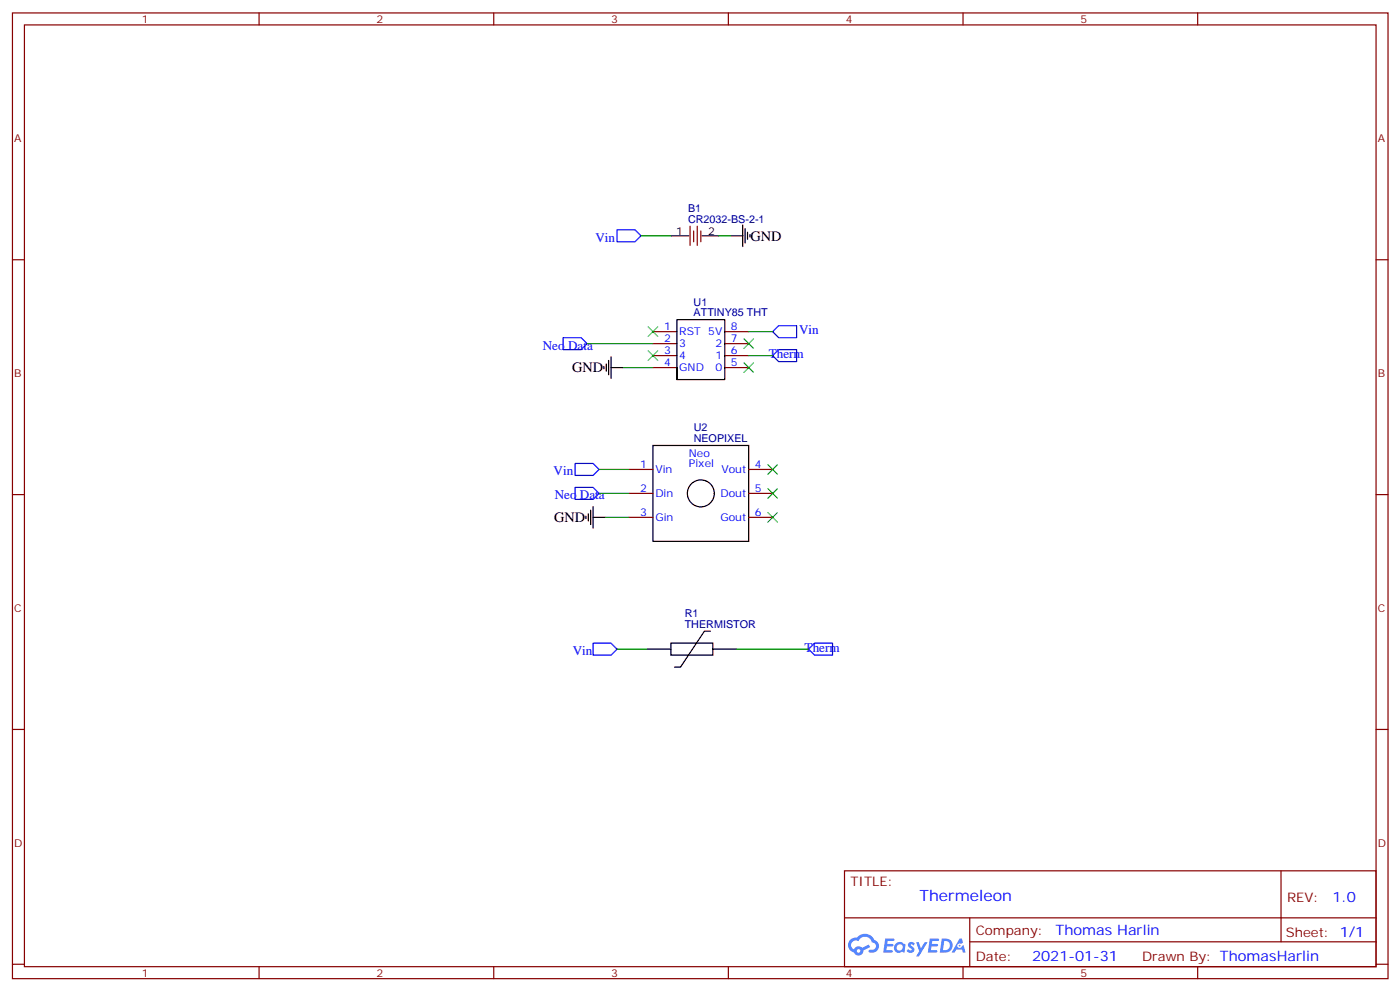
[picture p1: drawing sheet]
<svg xmlns="http://www.w3.org/2000/svg" width="413mm" height="292mm" viewBox="0 0 413 292" stroke-linecap="round" stroke-linejoin="round" font-family="sans-serif">
<g fill="none" stroke="#870000" stroke-width=".35">
<path d="M3.7 3.8h405.3v284.3h-405.3zM7.2 7.3h398.3v277.3h-398.3zM76.3 3.8v3.5M145.5 3.8v3.5M214.6 3.8v3.5M283.8 3.8v3.5M352.9 3.8v3.5M3.7 76.5h3.5M405.5 76.5h3.5M3.7 145.6h3.5M405.5 145.6h3.5M3.7 214.8h3.5"/>
<path d="M405.5 214.8h3.5M248.8 256.4h156.7v28.2h-156.7zM377.5 256.4v20.9M248.9 270.2h156.5M285.8 277.3h119.6M285.8 270.2v14.2M3.7 283.9h3.5M76.3 284.6v3.5M145.5 284.6v3.5M214.6 284.6v3.5M283.8 284.6v3.5M352.9 284.6v3.5"/>
<path d="M405.5 283.9h3.5"/>
</g>
<g fill="#5487ff">
<path d="M267.8 277.6a1.22 1.22 0 0 1 1.8 .2l-.4 .6a.47 .47 0 0 0-.4-.4 .47 .47 0 0 0-.5 .2l.2 .2a1.14 1.14 0 0 1 .8 1.8 1.14 1.14 0 0 1-2 0l-.2-.2 .5-.6 .7 .5a.29 .29 0 0 0 .4-.3 .29 .29 0 0 0-.3-.3 1.04 1.04 0 0 1-.6-1.7z"/>
<path d="M260.8 276.3h2.4l.3 .2-.1 .5-1.8 .1-.2 .8h1.6l.3 .4-.4 .4h-1.6l-.1 1.1h1.7l.2 .3-.2 .3-2.7 .1z"/>
<path d="M274 276.3h2.3l.4 .2-.2 .5-1.8 .1-.1 .8h1.5l.3 .4-.3 .4h-1.6l-.2 1.1h1.7l.2 .3-.2 .3-2.6 .1z"/>
<path d="M282.7 276.3h.7l.4 1.3-.6 .3a.69 .69 0 0 0-1.1 .3 .69 .69 0 0 0 .5 .9 .69 .69 0 0 0 .9-.6l.4-.2 .6 2.2h-.8l-.2-.9h-1.7l-.5 .9h-.9z"/>
<path d="M270 277.4h.7l.7 1.8 1.1-1.8h.8l-2.5 4.2h-.9l1-1.5z"/>
<path d="M277.5 276.3l-.6 4.2h1.4a2.11 2.11 0 0 0 2.4-2.1 2.11 2.11 0 0 0-2.5-2.1zM278.2 277.1a1.39 1.39 0 0 1 1.7 1.4 1.39 1.39 0 0 1-1.8 1.3h-.2z"/>
<path d="M263.8 277.9a1.54 1.54 0 0 0 0 2.2 1.54 1.54 0 0 0 2.1 .1l.6 .3 .3-2.3-.1-.3h-.5a1.49 1.49 0 0 0-2.4 0zM264.1 278.9a.95 .95 0 0 1 1.9 0 .95 .95 0 0 1-1.9 0z"/>
<path d="M250.6 276.7a2.18 2.18 0 0 0 1 3.7 1.44 1.44 0 0 0 1.7 .9 1.44 1.44 0 0 0 1.1-1.4l2-1.1-.4-.7-1.9 1a1.47 1.47 0 0 0-2.5 .4 1.39 1.39 0 0 1-.6-1.9 1.39 1.39 0 0 1 2-.5 2.12 2.12 0 0 1 2.1-1.3 2.12 2.12 0 0 1 1.9 1.7 1.14 1.14 0 0 1 1.1 1.4 1.14 1.14 0 0 1-1.6 .7 .43 .43 0 0 0-.6 .4 .43 .43 0 0 0 .4 .5 1.98 1.98 0 0 0 2.6-1.2 1.98 1.98 0 0 0-1.3-2.6 3.1 3.1 0 0 0-5.2-.6l-.9 .1zM252.4 280a.55 .55 0 0 1 1.1 0 .55 .55 0 0 1-1.1 0z"/>
<circle cx="282.8" cy="278.4" r=".26"/>
</g>
<g fill="none" stroke="#870000" stroke-width=".35">
<path d="M203.3 66.6v5.6M204.4 68v3.2M205.5 66.6v5.6M206.5 68v3.2M192.4 97.6h7.1M213.6 97.6h7M192.4 101.2h7.1M192.4 104.7h7.1M192.4 108.2h7.1M213.6 101.2h7M213.6 104.7h7M213.6 108.2h7"/>
<path d="M185.3 138.2h7.1M220.6 138.2h7.1M185.3 145.3h7.1M185.3 152.3h7.1M220.6 145.3h7.1M220.6 152.3h7.1"/>
</g>
<g fill="none" stroke="#000" stroke-width=".35">
<path d="M197.7 69.4h5.3M206.9 69.4h4.9M215.3 69.4h3.6M218.9 66.3v6.3M219.6 67.3v4.2M220.3 68.4v2.1M221 69.1v.7M177.9 107.9v.7M178.6 107.2v2.1M179.4 106.1v4.2M180.1 108.2h3.5M180.1 105.1v6.3"/>
<path d="M199.5 108.2v3.6h14.1v-17.7h-14.1v17.7M192.4 131.2h28.2v28.2h-28.2zM172.6 152v.7M173.4 151.3v2.1M174.1 150.2v4.2M174.8 152.3h3.5M174.8 149.2v6.3M190.6 191.1h7.1M197.7 189.4h12.3v3.5h-12.3zM209.3 185.8h-1.7l-7.1 10.6h-1.7M210 191.1h7.1"/>
<circle cx="206.5" cy="145.3" r="4"/>
</g>
<path d="M188.9 69.4h8.8M211.8 69.4h3.5M220.6 97.6h7.1M173 101.2h19.4M183.6 108.2h8.8M220.6 104.7h7.1M176.5 138.2h8.8M176.5 145.3h8.8M178.3 152.3h7M181.8 191.1h8.8M217.1 191.1h21.2" fill="none" stroke="#008700" stroke-width=".35"/>
<path d="M181.8 67.7h5.3l1.8 1.7-1.8 1.8h-5.3zM165.9 99.4h5.3l1.8 1.8-1.8 1.7h-5.3zM227.7 97.6l1.7-1.7h5.3v3.5h-5.3zM227.7 104.7l1.7-1.8h5.3v3.6h-5.3zM169.5 136.5h5.3l1.7 1.7-1.7 1.8h-5.3zM169.5 143.5h5.3l1.7 1.8-1.7 1.7h-5.3zM174.8 189.4h5.3l1.7 1.7-1.7 1.8h-5.3zM240 189.4h5.3v3.5h-5.3l-1.7-1.8z" fill="none" stroke="#00f" stroke-width=".35"/>
<g fill="none" stroke="#3c3" stroke-width=".35">
<path d="M191 96.2l2.8 2.9M193.8 96.2l-2.8 2.9M219.2 99.8l2.8 2.8M222 99.8l-2.8 2.8M191 103.3l2.8 2.8M193.8 103.3l-2.8 2.8M219.2 106.8l2.8 2.8M222 106.8l-2.8 2.8M226.3 136.8l2.8 2.8M229.1 136.8l-2.8 2.8M226.3 143.9l2.8 2.8M226.3 150.9l2.8 2.8"/>
<path d="M229.1 143.9l-2.8 2.8M229.1 150.9l-2.8 2.8"/>
</g>
<text font-size="4.6" fill="#00f" x="270.9" y="265.4">Thermeleon</text>
<g font-size="4.2">
<text x="221.2" y="70.8">GND</text>
<text x="168.6" y="109.6">GND</text>
<text x="163.3" y="153.7">GND</text>
</g>
<g font-size="4.2" fill="#00f">
<text x="392.6" y="265.7">1.0</text>
<text x="311" y="275.2">Thomas Harlin</text>
<text x="304.1" y="283">2021-01-31</text>
</g>
<g font-size="3.9" fill="#00f">
<text x="175.5" y="71.2">Vin</text>
<text x="235.4" y="98.4">Vin</text>
<text x="159.9" y="102.9">Neo Data</text>
<text x="226.5" y="105.4">Therm</text>
<text x="163.1" y="140">Vin</text>
<text x="163.5" y="147">Neo Data</text>
<text x="237.1" y="191.8">Therm</text>
<text x="168.8" y="192.9">Vin</text>
</g>
<g font-size="3.9" fill="#800">
<text x="250.6" y="261">TITLE:</text>
<text x="379.2" y="265.7">REV:</text>
<text x="287.5" y="275.2">Company:</text>
<text x="378.9" y="275.8">Sheet: 1/1</text>
<text x="287.5" y="282.9">Date:</text>
<text x="336.6" y="282.9">Drawn By: ThomasHarlin</text>
</g>
<g font-size="3.2" fill="#800">
<text x="41.8" y="6.8">1</text>
<text x="110.9" y="6.8">2</text>
<text x="180.1" y="6.8">3</text>
<text x="249.2" y="6.8">4</text>
<text x="318.3" y="6.8">5</text>
<text x="4.2" y="41.9">A</text>
<text x="406" y="41.9">A</text>
<text x="4.2" y="111.1">B</text>
<text x="406" y="111.1">B</text>
<text x="4.2" y="180.2">C</text>
<text x="406" y="180.2">C</text>
<text x="4.2" y="249.3">D</text>
<text x="406" y="249.3">D</text>
<text x="41.8" y="287.6">1</text>
<text x="110.9" y="287.6">2</text>
<text x="180.1" y="287.6">3</text>
<text x="249.2" y="287.6">4</text>
<text x="318.3" y="287.6">5</text>
</g>
<g font-size="3.2" fill="#000080">
<text x="202.7" y="65.5">CR2032-BS-2-1</text>
<text x="202.7" y="62.3">B1</text>
<text x="204.4" y="90">U1</text>
<text x="204.4" y="92.9">ATTINY85 THT</text>
<text x="204.4" y="130.1">NEOPIXEL</text>
<text x="204.4" y="126.9">U2</text>
<text x="201.8" y="184.8">THERMISTOR</text>
<text x="201.8" y="181.6">R1</text>
</g>
<g font-size="3.2">
<text x="199.2" y="69.1">1</text>
<text x="208.6" y="69.1">2</text>
</g>
<g font-size="3.2" fill="#00f">
<text x="195.7" y="97.3">1</text>
<text x="195.7" y="100.8">2</text>
<text x="200.2" y="98.7">RST 5V</text>
<text x="215.3" y="97.3">8</text>
<text x="215.3" y="100.8">7</text>
<text x="195.7" y="104.4">3</text>
<text x="195.7" y="107.9">4</text>
<text x="200.2" y="102.2">3</text>
<text x="200.2" y="105.8">4</text>
<text x="210.8" y="102.2">2</text>
<text x="210.8" y="105.8">1</text>
<text x="215.3" y="104.4">6</text>
<text x="215.3" y="107.9">5</text>
<text x="200.2" y="109.3">GND</text>
<text x="210.8" y="109.3">0</text>
<text x="188.6" y="137.9">1</text>
<text x="203" y="134.4">Neo</text>
<text x="203" y="137.6">Pixel</text>
<text x="222.4" y="137.9">4</text>
<text x="193.1" y="139.3">Vin</text>
<text x="212.6" y="139.3">Vout</text>
<text x="188.6" y="144.9">2</text>
<text x="193.1" y="146.3">Din</text>
<text x="212.3" y="146.3">Dout</text>
<text x="222.4" y="144.9">5</text>
<text x="188.6" y="152">3</text>
<text x="193.1" y="153.4">Gin</text>
<text x="212.3" y="153.4">Gout</text>
<text x="222.4" y="152">6</text>
</g>
</svg>
